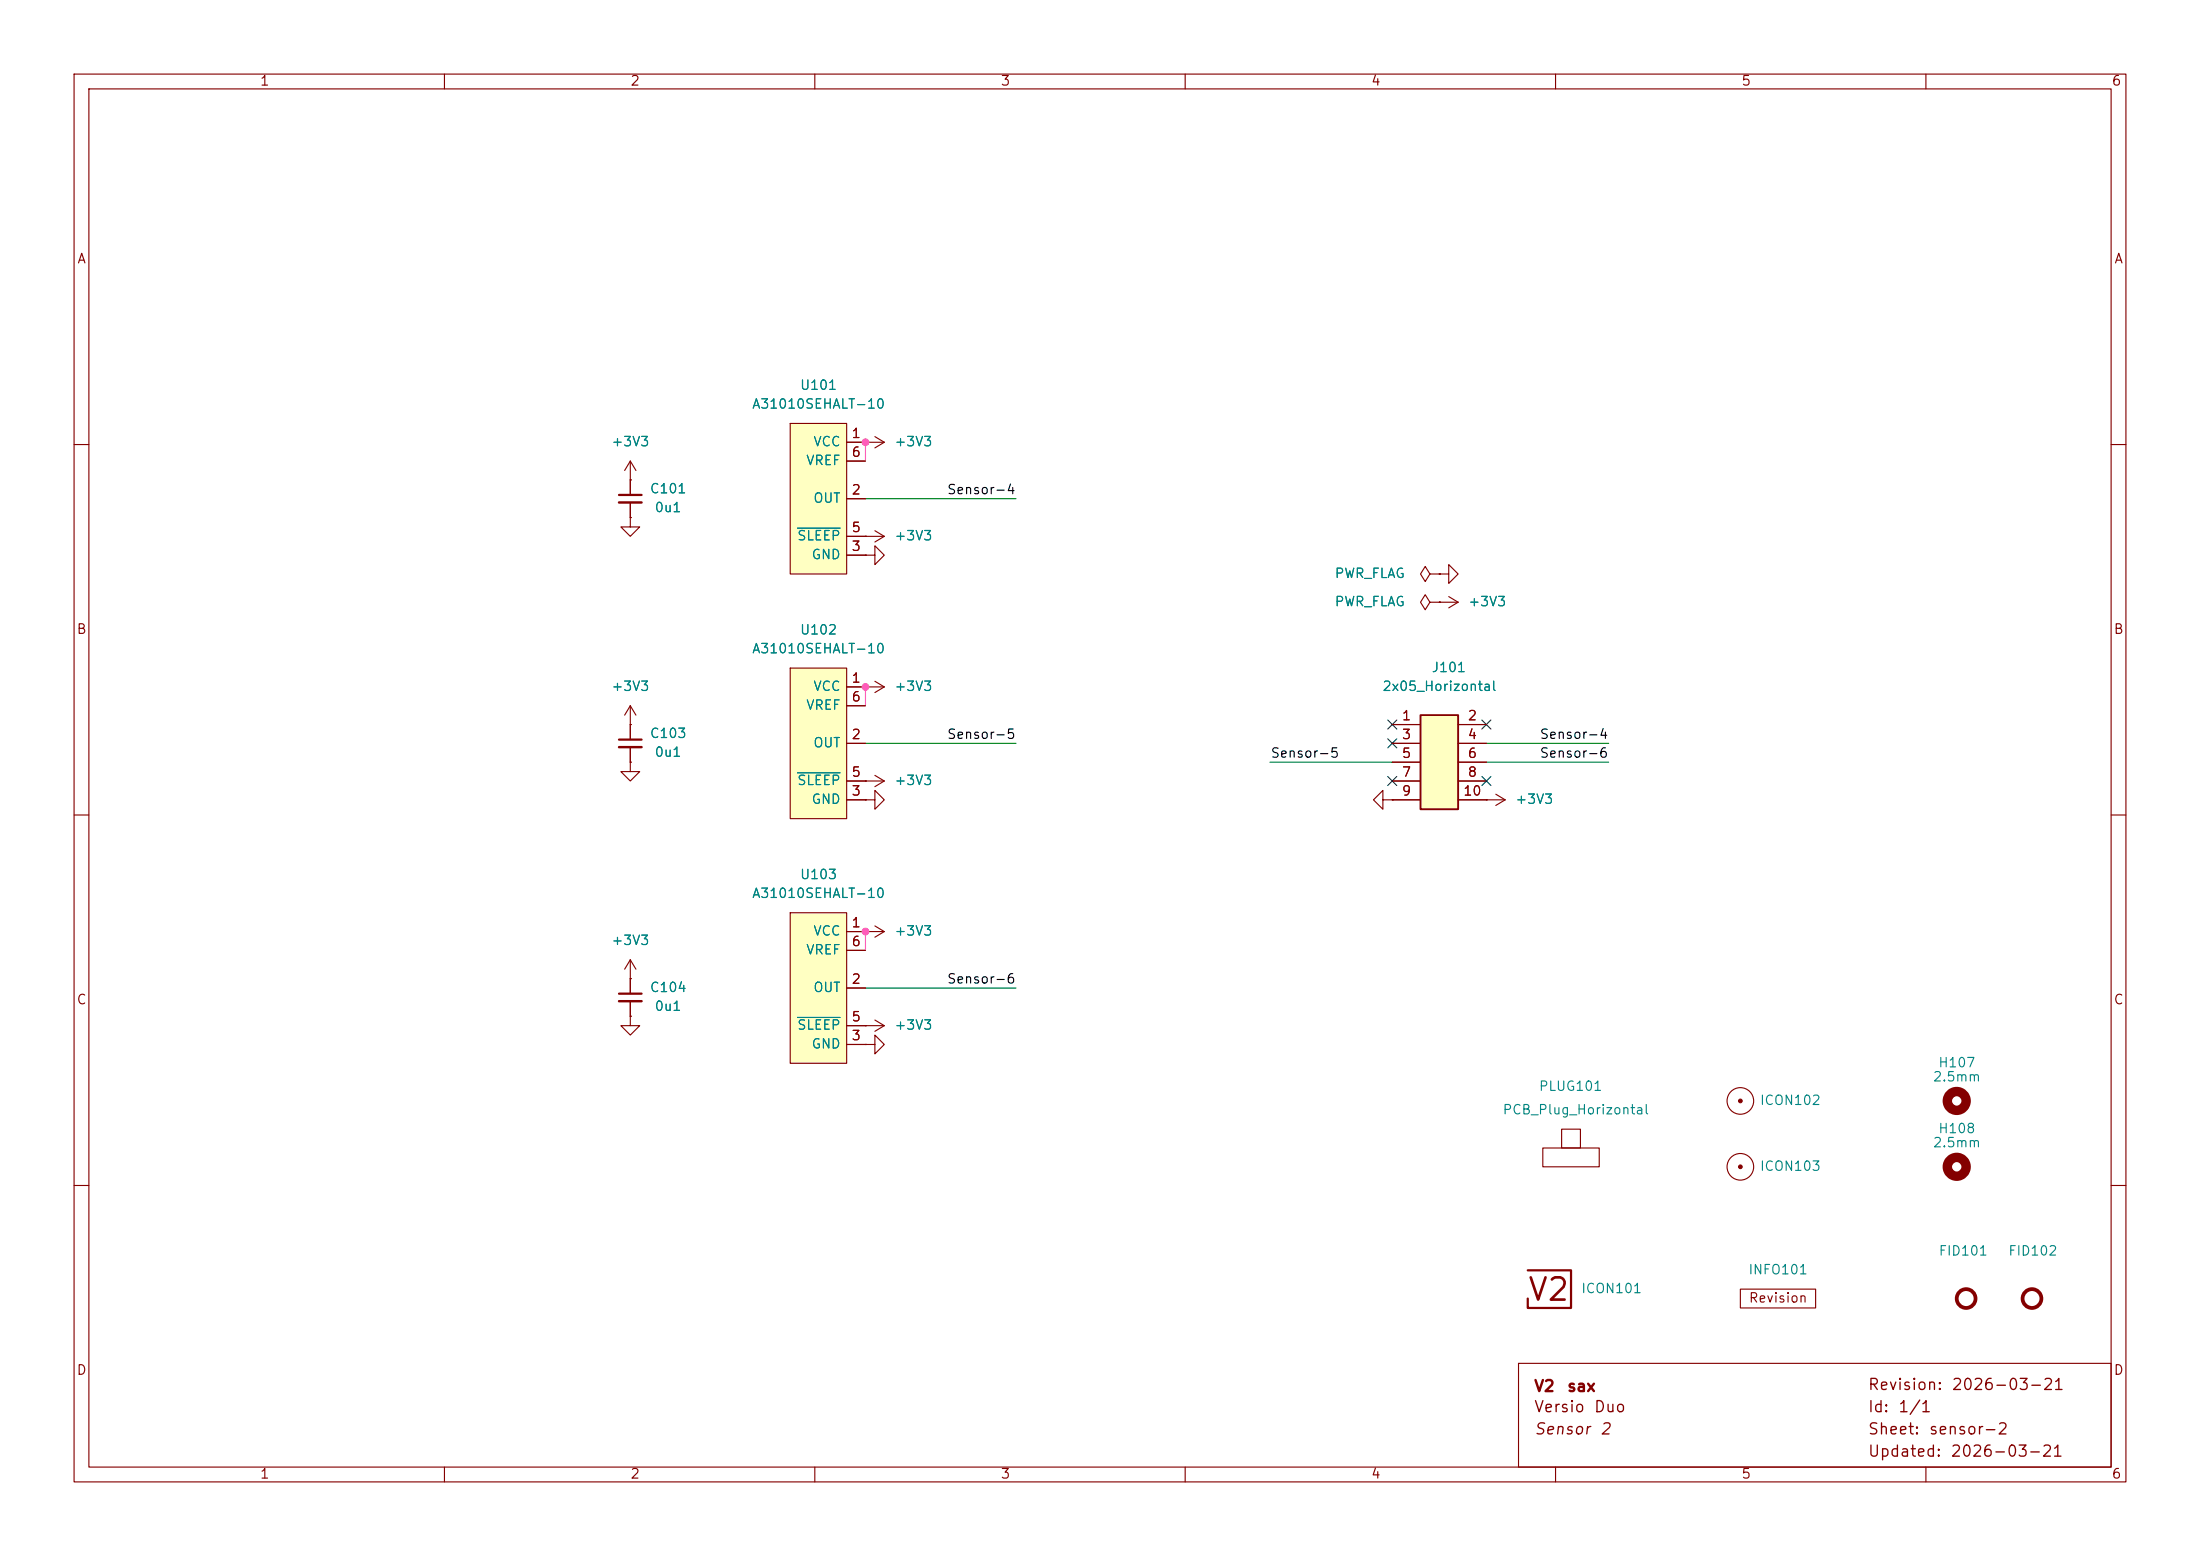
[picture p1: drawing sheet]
<svg xmlns="http://www.w3.org/2000/svg" width="297mm" height="210mm" viewBox="0 0 297 210" stroke-linecap="round" stroke-linejoin="round" font-family="sans-serif">
<g fill="none" stroke="#840000" stroke-width=".15">
<path d="M10 10h277v190h-277zM12 12h273v186h-273zM60 10v2M110 10v2M160 10v2M210 10v2M260 10v2M10 60h2M116.8 72.4h.1M116.8 74.9h1.3v1.3l1.3-1.3-1.3-1.2v1.2M116.8 74.9h.1M116.8 72.4h2.6"/>
<path d="M118.1 71.6l1.3 .8M119.4 72.4l-1.3 .8M285 60h2M10 110h2M186.7 108v-1.3l-1.3 1.3 1.3 1.2v-1.2h1.3M188 108h.1M200.7 108h.1M200.7 108h2.5M201.9 107.2l1.3 .8M203.2 108l-1.3 .7M285 110h2M85.1 132.1h.1"/>
<path d="M85.1 137.2v1.2h1.3l-1.3 1.3-1.3-1.3h1.3M85.1 137.2h.1M85.1 129.5l-.8 1.3M85.1 129.5l.8 1.3M85.1 129.5v2.6M116.8 138.4h.1M116.8 138.4h2.6M118.1 137.7l1.3 .7M119.4 138.4l-1.3 .8M116.8 141h1.3v1.2l1.3-1.2-1.3-1.3v1.3M116.8 141h.1M10 160h2"/>
<path d="M285 160h2M60 198v2M110 198v2M160 198v2M205 184h80v14h-80zM210 198v2M260 198v2"/>
</g>
<path d="M106.7 123.2h7.6v20.3h-7.6z" fill="#ffffc2"/>
<g fill="none" stroke="#840000" stroke-width=".15">
<path d="M194.3 77.5h1.3v-1.3l1.2 1.3-1.2 1.2v-1.2M194.3 77.5h.1M193 81.3l-.6-1-.6 1 .6 1 .6-1h1.3M194.3 81.3h.1M194.3 81.3h2.5M195.6 80.5l1.2 .8M196.8 81.3l-1.2 .7M85.1 132.1v2M85.1 135.1v2.1M106.7 123.2h7.6v20.3h-7.6zM114.3 125.7h2.5M114.3 133.4h2.5"/>
<path d="M114.3 138.4h2.5M114.3 128.3h2.5M114.3 141h2.5M208.3 154.9h7.6v2.6h-7.6zM210.8 152.4h2.6v2.5h-2.6zM234.9 174h10.2v2.5h-10.2z"/>
<circle cx="234.9" cy="157.5" r="1.8"/>
<circle cx="234.9" cy="148.6" r="1.8"/>
</g>
<path d="M107.7 137.3h5.7" fill="none" stroke="#008484" stroke-width=".15"/>
<g fill="#840000" stroke="#840000" stroke-width=".14">
<circle cx="234.9" cy="157.5" r=".25"/>
<circle cx="234.9" cy="148.6" r=".25"/>
</g>
<path d="M83.6 134.1h3M206.2 171.5h5.9v5h-5.9v-1.2" fill="none" stroke="#840000" stroke-width=".3"/>
<path d="M83.6 135.1h3" fill="none" stroke="#840000" stroke-width=".33"/>
<path d="M191.8 96.5h5v12.7h-5z" fill="#ffffc2"/>
<path d="M191.8 96.5h5v12.7h-5z" fill="none" stroke="#840000" stroke-width=".25"/>
<g fill="none" stroke="#840000" stroke-width=".15">
<path d="M193 77.5l-.6-1-.6 1 .6 1 .6-1h1.3M194.3 77.5h.1M188 97.8h3.8M196.8 97.8h3.9M188 100.3h3.8M188 102.9h3.8M188 105.4h3.8M188 108h3.8M196.8 100.3h3.9M196.8 102.9h3.9M196.8 105.4h3.9M196.8 108h3.9"/>
<path d="M116.8 125.7h.1M116.8 125.7h2.6M118.1 125l1.3 .7M119.4 125.7l-1.3 .8"/>
</g>
<g fill="none" stroke="#840000" stroke-width=".51">
<circle cx="265.4" cy="175.3" r="1.27"/>
<circle cx="274.3" cy="175.3" r="1.27"/>
</g>
<g fill="none" stroke="#840000" stroke-width="1.3">
<circle cx="264.2" cy="148.6" r="1.27"/>
<circle cx="264.2" cy="157.5" r="1.27"/>
</g>
<path d="M106.7 90.2h7.6v20.3h-7.6z" fill="#ffffc2"/>
<g fill="none" stroke="#840000" stroke-width=".15">
<path d="M116.8 59.7h.1M116.8 59.7h2.6M118.1 58.9l1.3 .8M119.4 59.7l-1.3 .8M85.1 69.9v1.2h1.3l-1.3 1.3-1.3-1.3h1.3M85.1 69.9h.1M85.1 64.8h.1M85.1 62.2v4.6M85.1 67.8v2.1M85.1 62.2l-.8 1.3M85.1 62.2l.8 1.3M85.1 97.8h.1"/>
<path d="M85.1 95.3v4.5M85.1 95.3l-.8 1.2M85.1 95.3l.8 1.2M106.7 90.2h7.6v20.3h-7.6zM114.3 92.7h5.1M114.3 95.3h2.5M116.8 92.7h.1M118.1 91.9l1.3 .8M119.4 92.7l-1.3 .8M85.1 102.9v1.2h1.3l-1.3 1.3-1.3-1.3h1.3M85.1 102.9h.1M85.1 100.8v2.1"/>
<path d="M114.3 100.3h2.5M114.3 108h2.5M114.3 105.4h5.1M116.8 105.4h.1M116.8 108h1.3v1.2l1.3-1.2-1.3-1.3v1.3M116.8 108h.1M118.1 104.6l1.3 .8M119.4 105.4l-1.3 .8"/>
</g>
<path d="M107.7 104.3h5.7" fill="none" stroke="#008484" stroke-width=".15"/>
<path d="M83.6 66.8h3M83.6 99.8h3" fill="none" stroke="#840000" stroke-width=".3"/>
<path d="M83.6 67.8h3M83.6 100.8h3" fill="none" stroke="#840000" stroke-width=".33"/>
<path d="M106.7 57.2h7.6v20.3h-7.6z" fill="#ffffc2"/>
<g fill="none" stroke="#840000" stroke-width=".15">
<path d="M106.7 57.2h7.6v20.3h-7.6zM114.3 59.7h2.5M116.8 59.7h.1M85.1 69.9h.1M85.1 64.8h.1M85.1 64.8v2M85.1 67.8v2.1M114.3 67.3h2.5M114.3 74.9h2.5M114.3 72.4h2.5M114.3 62.2h2.5M116.8 74.9h.1"/>
<path d="M116.8 72.4h.1M194.3 77.5h.1M85.1 97.8h.1M85.1 97.8v2M114.3 92.7h2.5M114.3 95.3h2.5M116.8 92.7h.1M188 97.8h3.8M194.3 81.3h.1M196.8 97.8h3.9M85.1 102.9h.1M85.1 100.8v2.1"/>
<path d="M114.3 100.3h2.5M114.3 105.4h2.5M114.3 108h2.5M116.8 105.4h.1M116.8 108h.1M188 108h.1M188 100.3h3.8M188 102.9h3.8M188 105.4h3.8M188 108h3.8M196.8 100.3h3.9M196.8 102.9h3.9"/>
<path d="M196.8 105.4h3.9M196.8 108h3.9M200.7 108h.1M85.1 137.2h.1M85.1 132.1h.1M85.1 132.1v2M85.1 135.1v2.1M114.3 125.7h2.5M114.3 133.4h2.5M114.3 138.4h2.5M114.3 128.3h2.5M116.8 138.4h.1"/>
<path d="M116.8 125.7h.1M114.3 141h2.5M116.8 141h.1"/>
</g>
<path d="M107.7 71.3h5.7M107.7 104.3h5.7M107.7 137.3h5.7" fill="none" stroke="#008484" stroke-width=".15"/>
<path d="M116.8 59.7v2.5M116.8 92.7v2.6M116.8 125.7v2.6" fill="none" stroke="#ff5cbb" stroke-width=".15"/>
<path d="M116.8 67.3h20.4M116.8 100.3h20.4M171.4 102.9h16.6M200.7 102.9h16.5M200.7 100.3h16.5M116.8 133.4h20.4" fill="none" stroke="#008400" stroke-width=".15"/>
<path d="M187.4 99.7l1.2 1.2M187.4 97.2l1.2 1.2M188.6 99.7l-1.2 1.2M188.6 97.2l-1.2 1.2M200.1 97.2l1.2 1.2M201.3 97.2l-1.2 1.2M187.4 104.8l1.2 1.2M188.6 104.8l-1.2 1.2M200.1 104.8l1.2 1.2M201.3 104.8l-1.2 1.2" fill="none" stroke="#000084" stroke-width=".15"/>
<g fill="#ff5cbb" stroke="#ff5cbb" stroke-width=".14">
<circle cx="116.8" cy="92.7" r=".46"/>
<circle cx="116.8" cy="59.7" r=".46"/>
<circle cx="116.8" cy="125.7" r=".46"/>
</g>
<text font-size="3" fill="#840000" x="206.1" y="176.3">V2</text>
<g font-size="1.5" fill="#840000">
<text x="207" y="188.2">V2</text>
<text x="207" y="191">Versio</text>
<text x="211.5" y="188.2">sax</text>
<text x="215.1" y="191">Duo</text>
<text x="252.1" y="188">Revision:</text>
<text x="252.1" y="191">Id:</text>
<text x="256.2" y="191">1/1</text>
<text x="263.4" y="188">2026-03-21</text>
<text x="207" y="194">Sensor</text>
<text x="215.9" y="194">2</text>
<text x="252.1" y="197">Updated:</text>
<text x="252.1" y="194">Sheet:</text>
<text x="260.3" y="194">sensor-2</text>
<text x="263.2" y="197">2026-03-21</text>
</g>
<g font-size="1.3" fill="#840000">
<text x="35" y="11.9">1</text>
<text x="85" y="11.9">2</text>
<text x="135" y="11.9">3</text>
<text x="185" y="11.9">4</text>
<text x="235" y="11.9">5</text>
<text x="285" y="11.9">6</text>
<text x="10.3" y="35.9">A</text>
<text x="285.3" y="35.9">A</text>
<text x="114.9" y="59.4">1</text>
<text x="114.9" y="62">6</text>
<text x="114.9" y="67.1">2</text>
<text x="114.9" y="74.7">3</text>
<text x="114.9" y="72.1">5</text>
<text x="10.3" y="85.9">B</text>
<text x="285.3" y="85.9">B</text>
<text x="114.9" y="92.5">1</text>
<text x="114.9" y="95">6</text>
<text x="114.9" y="100.1">2</text>
<text x="189.2" y="97.5">1</text>
<text x="189.2" y="100.1">3</text>
<text x="198" y="97.5">2</text>
<text x="198" y="100.1">4</text>
<text x="114.9" y="107.7">3</text>
<text x="114.9" y="105.2">5</text>
<text x="189.2" y="102.6">5</text>
<text x="189.2" y="105.2">7</text>
<text x="189.2" y="107.7">9</text>
<text x="197.4" y="107.7">10</text>
<text x="198" y="102.6">6</text>
<text x="198" y="105.2">8</text>
<text x="114.9" y="125.5">1</text>
<text x="114.9" y="128">6</text>
<text x="10.3" y="135.9">C</text>
<text x="114.9" y="133.1">2</text>
<text x="285.3" y="135.9">C</text>
<text x="114.9" y="140.7">3</text>
<text x="114.9" y="138.2">5</text>
<text x="236" y="176.1">Revision</text>
<text x="10.3" y="185.9">D</text>
<text x="285.3" y="185.9">D</text>
<text x="35" y="199.9">1</text>
<text x="85" y="199.9">2</text>
<text x="135" y="199.9">3</text>
<text x="185" y="199.9">4</text>
<text x="235" y="199.9">5</text>
<text x="285" y="199.9">6</text>
</g>
<g font-size="1.3" fill="#008484">
<text x="107.9" y="52.9">U101</text>
<text x="101.4" y="55.5">A31010SEHALT-10</text>
<text x="82.4" y="60.6">+3V3</text>
<text x="108.7" y="63.1">VREF</text>
<text x="109.7" y="60.6">VCC</text>
<text x="120.7" y="60.6">+3V3</text>
<text x="87.6" y="66.9">C101</text>
<text x="88.3" y="69.4">0u1</text>
<text x="109.7" y="68.2">OUT</text>
<text x="107.5" y="73.3">SLEEP</text>
<text x="109.5" y="75.8">GND</text>
<text x="120.7" y="73.3">+3V3</text>
<text x="180.1" y="82.1">PWR_FLAG</text>
<text x="180.1" y="78.3">PWR_FLAG</text>
<text x="198.1" y="82.1">+3V3</text>
<text x="101.4" y="88.5">A31010SEHALT-10</text>
<text x="107.9" y="86">U102</text>
<text x="82.4" y="93.6">+3V3</text>
<text x="109.7" y="93.6">VCC</text>
<text x="120.7" y="93.6">+3V3</text>
<text x="186.5" y="93.6">2x05_Horizontal</text>
<text x="193.2" y="91">J101</text>
<text x="87.6" y="99.9">C103</text>
<text x="108.7" y="96.1">VREF</text>
<text x="109.7" y="101.2">OUT</text>
<text x="88.3" y="102.5">0u1</text>
<text x="107.5" y="106.3">SLEEP</text>
<text x="120.7" y="106.3">+3V3</text>
<text x="109.5" y="108.8">GND</text>
<text x="204.5" y="108.8">+3V3</text>
<text x="107.9" y="119">U103</text>
<text x="101.4" y="121.5">A31010SEHALT-10</text>
<text x="82.4" y="127.9">+3V3</text>
<text x="108.7" y="129.1">VREF</text>
<text x="109.7" y="126.6">VCC</text>
<text x="120.7" y="126.6">+3V3</text>
<text x="87.6" y="134.2">C104</text>
<text x="88.3" y="136.8">0u1</text>
<text x="109.7" y="134.2">OUT</text>
<text x="107.5" y="139.3">SLEEP</text>
<text x="109.5" y="141.8">GND</text>
<text x="120.7" y="139.3">+3V3</text>
<text x="207.7" y="147.5">PLUG101</text>
<text x="237.5" y="149.5">ICON102</text>
<text x="260.9" y="146.3">2.5mm</text>
<text x="261.6" y="144.4">H107</text>
<text x="202.8" y="150.7">PCB_Plug_Horizontal</text>
<text x="260.9" y="155.2">2.5mm</text>
<text x="261.6" y="153.3">H108</text>
<text x="237.5" y="158.3">ICON103</text>
<text x="235.9" y="172.3">INFO101</text>
<text x="261.6" y="169.8">FID101</text>
<text x="271" y="169.8">FID102</text>
<text x="213.4" y="174.9">ICON101</text>
</g>
<g font-size="1.3">
<text x="127.8" y="67">Sensor-4</text>
<text x="127.8" y="100">Sensor-5</text>
<text x="207.8" y="100">Sensor-4</text>
<text x="171.4" y="102.6">Sensor-5</text>
<text x="207.8" y="102.6">Sensor-6</text>
<text x="127.8" y="133.1">Sensor-6</text>
</g>
</svg>
